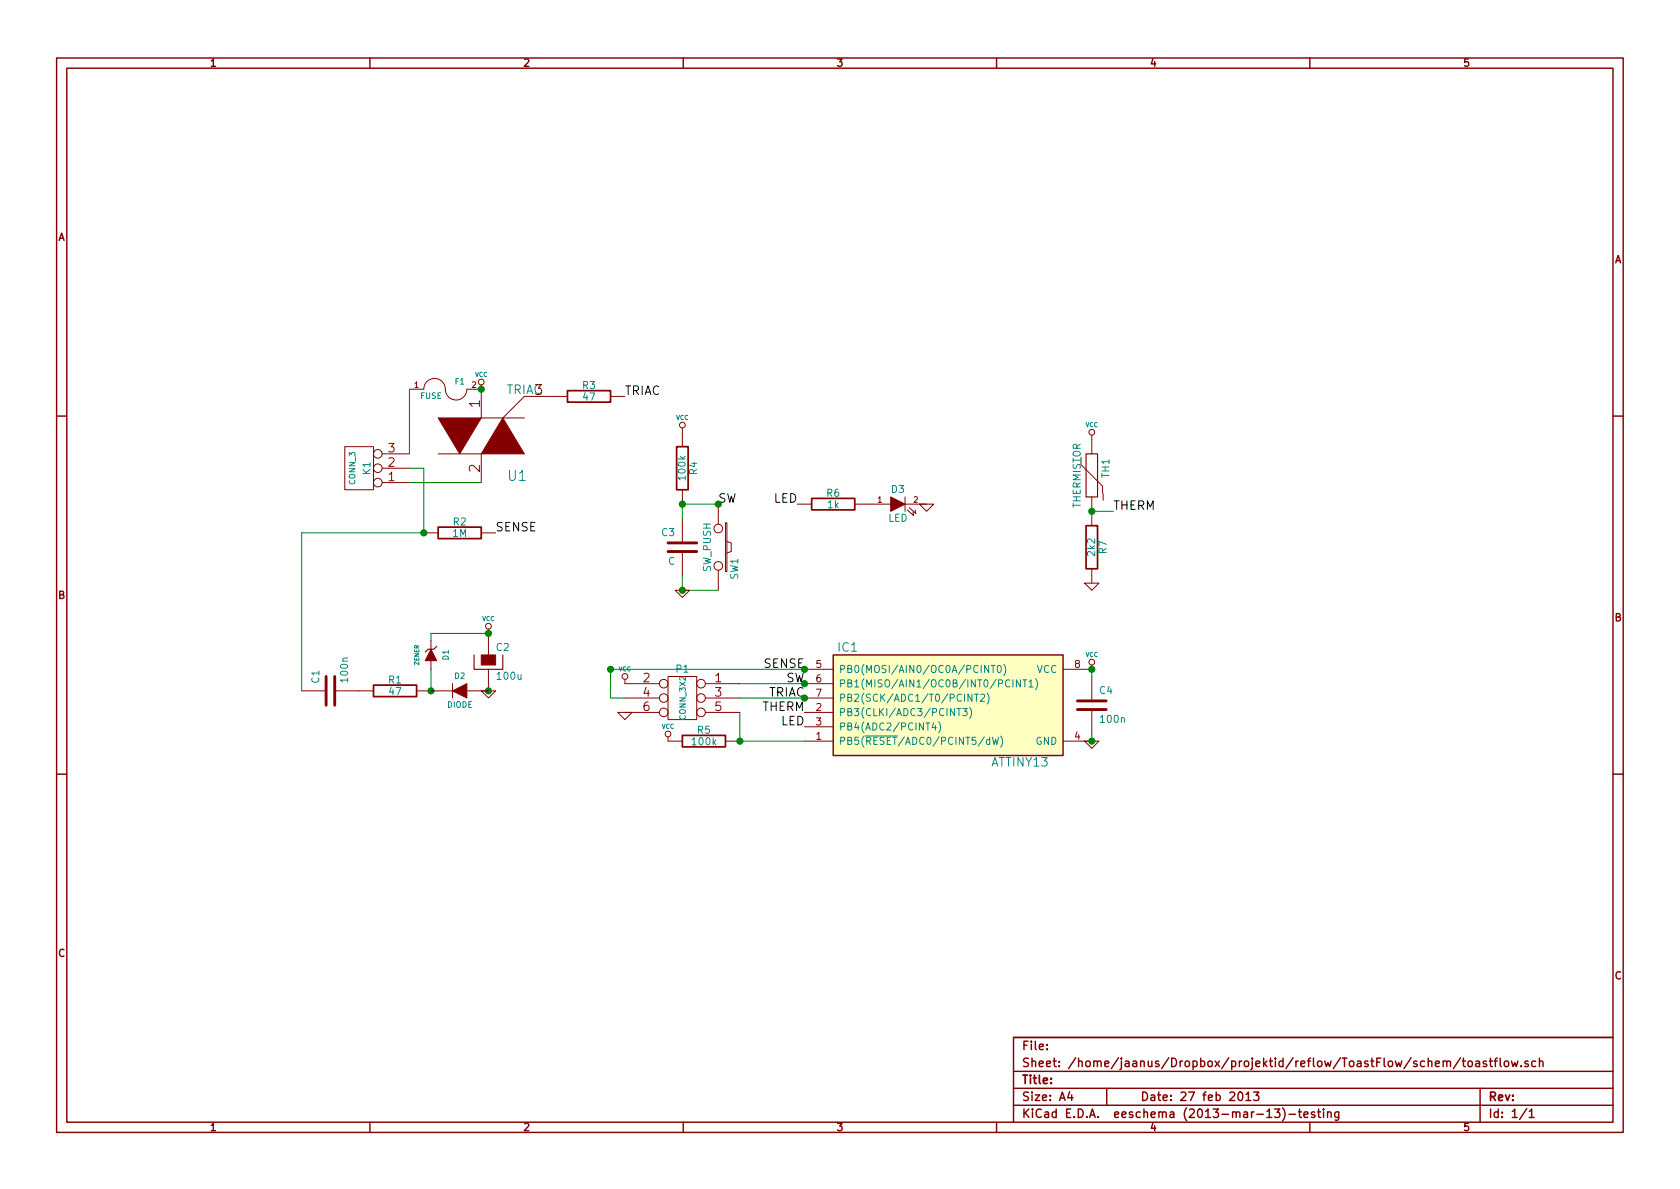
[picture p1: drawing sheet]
EESchema Schematic File Version 2  date K 27 veebr 2013 22:57:51 EET
LIBS:tech-thing
LIBS:toastflow-cache
EELAYER 27 0
EELAYER END
$Descr A4 11693 8268
encoding utf-8
Sheet 1 1
Title ""
Date "27 feb 2013"
Rev ""
Comp ""
Comment1 ""
Comment2 ""
Comment3 ""
Comment4 ""
$EndDescr
$Comp
L TRIAC U1
U 1 1
P 3350 2950
F 0 "U1" H 3100 3300 70  0000 C CNN
F 1 "TRIAC" H 3050 2700 60  0000 C CNN
F 2 "" H 3350 2950 60  0001 C CNN
F 3 "" H 3350 2950 60  0001 C CNN
	1    3350 2950
	-1   0    0    1   
$EndComp
$Comp
L CONN_3 K1
U 1 1
P 2500 3250
F 0 "K1" V 2450 3250 50  0000 C CNN
F 1 "CONN_3" V 2550 3250 40  0000 C CNN
F 2 "" H 2500 3250 60  0001 C CNN
F 3 "" H 2500 3250 60  0001 C CNN
	1    2500 3250
	-1   0    0    1   
$EndComp
$Comp
L FUSE F1
U 1 1
P 3100 2700
F 0 "F1" H 3200 2750 40  0000 C CNN
F 1 "FUSE" H 3000 2650 40  0000 C CNN
F 2 "" H 3100 2700 60  0001 C CNN
F 3 "" H 3100 2700 60  0001 C CNN
	1    3100 2700
	1    0    0    -1  
$EndComp
Wire Wire Line
	2850 3150 2850 2700
Wire Wire Line
	3350 3350 2850 3350
$Comp
L ATTINY13 IC1
U 1 1
P 5800 4550
F 0 "IC1" H 5900 4600 60  0000 C CNN
F 1 "ATTINY13" H 7100 3800 60  0000 C CNN
F 2 "DIP8" H 5900 3800 60  0001 C CNN
F 3 "" H 5800 4550 60  0001 C CNN
	1    5800 4550
	1    0    0    -1  
$EndComp
$Comp
L VCC #PWR01
U 1 1
P 7600 4650
F 0 "#PWR01" H 7600 4750 30  0001 C CNN
F 1 "VCC" H 7600 4750 30  0000 C CNN
F 2 "" H 7600 4650 60  0001 C CNN
F 3 "" H 7600 4650 60  0001 C CNN
	1    7600 4650
	1    0    0    -1  
$EndComp
$Comp
L GND #PWR02
U 1 1
P 7600 5150
F 0 "#PWR02" H 7600 5150 30  0001 C CNN
F 1 "GND" H 7600 5080 30  0001 C CNN
F 2 "" H 7600 5150 60  0001 C CNN
F 3 "" H 7600 5150 60  0001 C CNN
	1    7600 5150
	1    0    0    -1  
$EndComp
$Comp
L C C4
U 1 1
P 7600 4900
F 0 "C4" H 7650 5000 50  0000 L CNN
F 1 "100n" H 7650 4800 50  0000 L CNN
F 2 "" H 7600 4900 60  0001 C CNN
F 3 "" H 7600 4900 60  0001 C CNN
	1    7600 4900
	1    0    0    -1  
$EndComp
Wire Wire Line
	7600 5100 7600 5150
Wire Wire Line
	7600 4700 7600 4650
Connection ~ 7600 4650
Connection ~ 7600 5150
$Comp
L R R3
U 1 1
P 4100 2750
F 0 "R3" V 4180 2750 50  0000 C CNN
F 1 "47" V 4100 2750 50  0000 C CNN
F 2 "" H 4100 2750 60  0001 C CNN
F 3 "" H 4100 2750 60  0001 C CNN
	1    4100 2750
	0    -1   -1   0   
$EndComp
$Comp
L CONN_3X2 P1
U 1 1
P 4750 4900
F 0 "P1" H 4750 5150 50  0000 C CNN
F 1 "CONN_3X2" V 4750 4950 40  0000 C CNN
F 2 "" H 4750 4900 60  0001 C CNN
F 3 "" H 4750 4900 60  0001 C CNN
	1    4750 4900
	-1   0    0    -1  
$EndComp
$Comp
L VCC #PWR03
U 1 1
P 4350 4750
F 0 "#PWR03" H 4350 4850 30  0001 C CNN
F 1 "VCC" H 4350 4850 30  0000 C CNN
F 2 "" H 4350 4750 60  0001 C CNN
F 3 "" H 4350 4750 60  0001 C CNN
	1    4350 4750
	-1   0    0    -1  
$EndComp
$Comp
L GND #PWR04
U 1 1
P 4350 4950
F 0 "#PWR04" H 4350 4950 30  0001 C CNN
F 1 "GND" H 4350 4880 30  0001 C CNN
F 2 "" H 4350 4950 60  0001 C CNN
F 3 "" H 4350 4950 60  0001 C CNN
	1    4350 4950
	-1   0    0    -1  
$EndComp
Wire Wire Line
	5150 4750 5600 4750
Wire Wire Line
	5600 4850 5150 4850
Wire Wire Line
	5150 4950 5150 5150
Wire Wire Line
	5150 5150 5600 5150
Wire Wire Line
	4250 4850 4350 4850
Wire Wire Line
	4250 4650 5600 4650
$Comp
L R R5
U 1 1
P 4900 5150
F 0 "R5" V 4980 5150 50  0000 C CNN
F 1 "100k" V 4900 5150 50  0000 C CNN
F 2 "" H 4900 5150 60  0001 C CNN
F 3 "" H 4900 5150 60  0001 C CNN
	1    4900 5150
	0    -1   -1   0   
$EndComp
Connection ~ 5150 5150
$Comp
L VCC #PWR05
U 1 1
P 4650 5150
F 0 "#PWR05" H 4650 5250 30  0001 C CNN
F 1 "VCC" H 4650 5250 30  0000 C CNN
F 2 "" H 4650 5150 60  0001 C CNN
F 3 "" H 4650 5150 60  0001 C CNN
	1    4650 5150
	1    0    0    -1  
$EndComp
$Comp
L LED D3
U 1 1
P 6250 3500
F 0 "D3" H 6250 3600 50  0000 C CNN
F 1 "LED" H 6250 3400 50  0000 C CNN
F 2 "" H 6250 3500 60  0001 C CNN
F 3 "" H 6250 3500 60  0001 C CNN
	1    6250 3500
	1    0    0    -1  
$EndComp
$Comp
L R R6
U 1 1
P 5800 3500
F 0 "R6" V 5880 3500 50  0000 C CNN
F 1 "1k" V 5800 3500 50  0000 C CNN
F 2 "" H 5800 3500 60  0001 C CNN
F 3 "" H 5800 3500 60  0001 C CNN
	1    5800 3500
	0    -1   -1   0   
$EndComp
$Comp
L GND #PWR06
U 1 1
P 6450 3500
F 0 "#PWR06" H 6450 3500 30  0001 C CNN
F 1 "GND" H 6450 3430 30  0001 C CNN
F 2 "" H 6450 3500 60  0001 C CNN
F 3 "" H 6450 3500 60  0001 C CNN
	1    6450 3500
	1    0    0    -1  
$EndComp
$Comp
L SW_PUSH SW1
U 1 1
P 5000 3800
F 0 "SW1" H 5150 3910 50  0000 C CNN
F 1 "SW_PUSH" H 5000 3720 50  0000 C CNN
F 2 "" H 5000 3800 60  0001 C CNN
F 3 "" H 5000 3800 60  0001 C CNN
	1    5000 3800
	0    1    1    0   
$EndComp
$Comp
L C C3
U 1 1
P 4750 3800
F 0 "C3" H 4800 3900 50  0000 L CNN
F 1 "C" H 4800 3700 50  0000 L CNN
F 2 "" H 4750 3800 60  0001 C CNN
F 3 "" H 4750 3800 60  0001 C CNN
	1    4750 3800
	-1   0    0    -1  
$EndComp
Wire Wire Line
	4750 3600 4750 3500
Wire Wire Line
	4750 4000 4750 4100
Wire Wire Line
	4750 4100 5000 4100
$Comp
L GND #PWR07
U 1 1
P 4750 4100
F 0 "#PWR07" H 4750 4100 30  0001 C CNN
F 1 "GND" H 4750 4030 30  0001 C CNN
F 2 "" H 4750 4100 60  0001 C CNN
F 3 "" H 4750 4100 60  0001 C CNN
	1    4750 4100
	1    0    0    -1  
$EndComp
Connection ~ 4750 4100
$Comp
L R R4
U 1 1
P 4750 3250
F 0 "R4" V 4830 3250 50  0000 C CNN
F 1 "100k" V 4750 3250 50  0000 C CNN
F 2 "" H 4750 3250 60  0001 C CNN
F 3 "" H 4750 3250 60  0001 C CNN
	1    4750 3250
	1    0    0    -1  
$EndComp
Connection ~ 4750 3500
$Comp
L VCC #PWR08
U 1 1
P 4750 3000
F 0 "#PWR08" H 4750 3100 30  0001 C CNN
F 1 "VCC" H 4750 3100 30  0000 C CNN
F 2 "" H 4750 3000 60  0001 C CNN
F 3 "" H 4750 3000 60  0001 C CNN
	1    4750 3000
	1    0    0    -1  
$EndComp
$Comp
L THERMISTOR TH1
U 1 1
P 7600 3300
F 0 "TH1" V 7700 3350 50  0000 C CNN
F 1 "THERMISTOR" V 7500 3300 50  0000 C CNN
F 2 "" H 7600 3300 60  0001 C CNN
F 3 "" H 7600 3300 60  0001 C CNN
	1    7600 3300
	1    0    0    -1  
$EndComp
$Comp
L VCC #PWR09
U 1 1
P 7600 3050
F 0 "#PWR09" H 7600 3150 30  0001 C CNN
F 1 "VCC" H 7600 3150 30  0000 C CNN
F 2 "" H 7600 3050 60  0001 C CNN
F 3 "" H 7600 3050 60  0001 C CNN
	1    7600 3050
	1    0    0    -1  
$EndComp
$Comp
L R R7
U 1 1
P 7600 3800
F 0 "R7" V 7680 3800 50  0000 C CNN
F 1 "2k2" V 7600 3800 50  0000 C CNN
F 2 "" H 7600 3800 60  0001 C CNN
F 3 "" H 7600 3800 60  0001 C CNN
	1    7600 3800
	1    0    0    -1  
$EndComp
$Comp
L GND #PWR010
U 1 1
P 7600 4050
F 0 "#PWR010" H 7600 4050 30  0001 C CNN
F 1 "GND" H 7600 3980 30  0001 C CNN
F 2 "" H 7600 4050 60  0001 C CNN
F 3 "" H 7600 4050 60  0001 C CNN
	1    7600 4050
	1    0    0    -1  
$EndComp
$Comp
L R R1
U 1 1
P 2750 4800
F 0 "R1" V 2830 4800 50  0000 C CNN
F 1 "47" V 2750 4800 50  0000 C CNN
F 2 "" H 2750 4800 60  0001 C CNN
F 3 "" H 2750 4800 60  0001 C CNN
	1    2750 4800
	0    -1   -1   0   
$EndComp
$Comp
L C C1
U 1 1
P 2300 4800
F 0 "C1" H 2350 4900 50  0000 L CNN
F 1 "100n" H 2350 4700 50  0000 L CNN
F 2 "" H 2300 4800 60  0001 C CNN
F 3 "" H 2300 4800 60  0001 C CNN
	1    2300 4800
	0    -1   -1   0   
$EndComp
$Comp
L CP C2
U 1 1
P 3400 4600
F 0 "C2" H 3450 4700 50  0000 L CNN
F 1 "100u" H 3450 4500 50  0000 L CNN
F 2 "" H 3400 4600 60  0001 C CNN
F 3 "" H 3400 4600 60  0001 C CNN
	1    3400 4600
	1    0    0    -1  
$EndComp
Wire Wire Line
	3000 4450 3000 4400
Wire Wire Line
	3000 4400 3400 4400
Wire Wire Line
	3000 4650 3000 4800
$Comp
L GND #PWR011
U 1 1
P 3400 4800
F 0 "#PWR011" H 3400 4800 30  0001 C CNN
F 1 "GND" H 3400 4730 30  0001 C CNN
F 2 "" H 3400 4800 60  0001 C CNN
F 3 "" H 3400 4800 60  0001 C CNN
	1    3400 4800
	1    0    0    -1  
$EndComp
Connection ~ 3400 4800
Connection ~ 3000 4800
$Comp
L VCC #PWR012
U 1 1
P 3400 4400
F 0 "#PWR012" H 3400 4500 30  0001 C CNN
F 1 "VCC" H 3400 4500 30  0000 C CNN
F 2 "" H 3400 4400 60  0001 C CNN
F 3 "" H 3400 4400 60  0001 C CNN
	1    3400 4400
	1    0    0    -1  
$EndComp
Connection ~ 3400 4400
Wire Wire Line
	2100 4800 2100 3700
Wire Wire Line
	2100 3700 2950 3700
Wire Wire Line
	2950 3700 2950 3250
Wire Wire Line
	2950 3250 2850 3250
$Comp
L R R2
U 1 1
P 3200 3700
F 0 "R2" V 3280 3700 50  0000 C CNN
F 1 "1M" V 3200 3700 50  0000 C CNN
F 2 "" H 3200 3700 60  0001 C CNN
F 3 "" H 3200 3700 60  0001 C CNN
	1    3200 3700
	0    -1   -1   0   
$EndComp
Connection ~ 2950 3700
$Comp
L DIODE D2
U 1 1
P 3200 4800
F 0 "D2" H 3200 4900 40  0000 C CNN
F 1 "DIODE" H 3200 4700 40  0000 C CNN
F 2 "" H 3200 4800 60  0001 C CNN
F 3 "" H 3200 4800 60  0001 C CNN
	1    3200 4800
	1    0    0    -1  
$EndComp
$Comp
L ZENER D1
U 1 1
P 3000 4550
F 0 "D1" H 3000 4650 40  0000 C CNN
F 1 "ZENER" H 3000 4450 30  0000 C CNN
F 2 "" H 3000 4550 60  0001 C CNN
F 3 "" H 3000 4550 60  0001 C CNN
	1    3000 4550
	0    1    1    0   
$EndComp
$Comp
L VCC #PWR013
U 1 1
P 3350 2700
F 0 "#PWR013" H 3350 2800 30  0001 C CNN
F 1 "VCC" H 3350 2800 30  0000 C CNN
F 2 "" H 3350 2700 60  0001 C CNN
F 3 "" H 3350 2700 60  0001 C CNN
	1    3350 2700
	1    0    0    -1  
$EndComp
Connection ~ 3350 2700
Text Label 5550 3500 2    60   ~ 0
LED
Text Label 5600 5050 2    60   ~ 0
LED
Text Label 5600 4950 2    60   ~ 0
THERM
Text Label 7750 3550 0    60   ~ 0
THERM
Wire Wire Line
	7750 3550 7600 3550
Connection ~ 7600 3550
Connection ~ 4250 4650
Wire Wire Line
	4250 4850 4250 4650
Wire Wire Line
	4750 3500 5000 3500
Text Label 5000 3500 0    60   ~ 0
SW
Connection ~ 5000 3500
Text Label 5600 4750 2    60   ~ 0
SW
Connection ~ 5600 4750
Text Label 5600 4650 2    60   ~ 0
SENSE
Connection ~ 5600 4650
Text Label 3450 3700 0    60   ~ 0
SENSE
Text Label 4350 2750 0    60   ~ 0
TRIAC
Text Label 5600 4850 2    60   ~ 0
TRIAC
Connection ~ 5600 4850
$EndSCHEMATC
